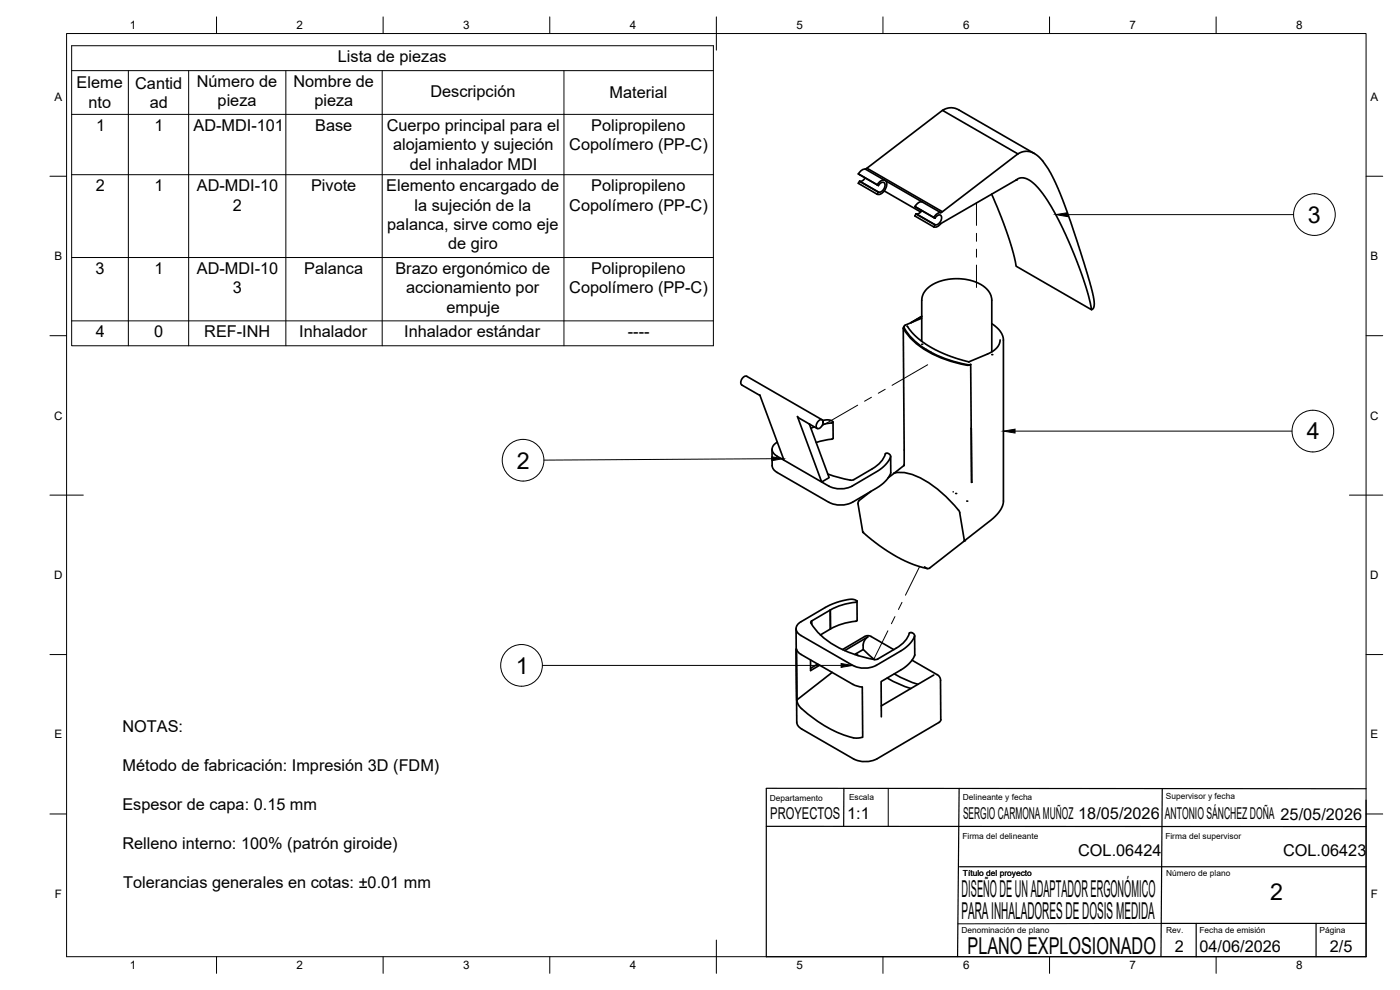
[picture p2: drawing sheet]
<svg xmlns="http://www.w3.org/2000/svg" width="420mm" height="297mm" viewBox="0 0 420 297" stroke-linecap="round" stroke-linejoin="round" font-family="sans-serif">
<!-- layer: Visible -->
<g fill="none" stroke="#000" stroke-width=".51">
<path d="M282.9 33.1l-23.2 17.6M258 54.4l5.6 3.2M258 54.4l-.4 .6 5.6 3.3M258 52.4l-.4-.2 6 3.5M259.7 53.4l-.3 .4a1.23 1.23 0 0 1-1.4 .5M259.7 50.7l17 9.8M259.7 50.7l-1.1 .3-1 1.2M260.2 50.5l22.6 13M263.6 57.6l-.4 .7M263.6 55.7l.3-.5a.93 .93 0 0 1 1.4-.4 .93 .93 0 0 1 .2 1.4l-.5 .9a1.22 1.22 0 0 1-1.3 .5M265.4 57.3l10.9 6.3M265.4 57.3a2 2 0 0 1-2.1 1"/>
<path d="M265.4 54l-.7 .1-.8 .5-.6 .8 .3 .3M265.9 54.3a2.7 2.7 0 0 1-.5 3M297.6 58.3l2.8 6.7 2.2 5.9 1.6 5.2 .7 3.8 22.7 13-1.1-4.8-1.7-5.3-2.5-6.6-3.3-7.5-2.8-5.5-2.5-4-2.6-3.3-2.2-1.9-1.7-.6-1.6 .2-23.3 13.5a1.98 1.98 0 0 1-2.1 1M305.5 46.2l1.3-.6 1.4-.2 1.4 .3 1.5 .8 1.5 1.4 1.9 2.7 2.3 4.3 4.4 11.3 5.9 18.6 1.3 6.1-.2 1.5-.6 .5M305.5 46.2l-23.2 17.6M310.4 46.1l-23-13.3-2.2-.5-1.2 .3-1.1 .5 22.6 13.1M274.6 62l6 3.5-.4-.3 .7-.8 .7-.5 .8-.1M274.6 62l.4 .2M274.9 64.2l5.7 3.2M275 64.2l-.4 .6 5.6 3.3M275 64.2l5.6 3.2M276.6 63.2l-.3 .4a1.23 1.23 0 0 1-1.3 .5"/>
<path d="M276.7 60.5l-1.1 .3-1 1.2M276.7 60.5l5.6 3.3M280.6 67.4l-.4 .7M280.6 65.5l.3-.5a.93 .93 0 0 1 1.4-.4 .93 .93 0 0 1 .2 1.4l-.5 .9a1.22 1.22 0 0 1-1.4 .5M271.1 98.4l.3 41.1-3 2.5M271.4 97.9v.5M271.4 98.1v.4M271.4 98l-.3 .4a21.6 21.6 0 0 0 12.3 9.4l6.8 1.8 1.1-.2 .2 18.8M271.4 98h.1M271.4 97.9h.1M271.4 98.5a19.6 19.6 0 0 0 8.1 7.2M271.4 98.1h.1"/>
<path d="M272.2 97.9l3 3.3 3.7 2.7 5.6 2.7 6.3 2M273.4 96.8l3.2-1.9-3.3 1.9M276.6 95.5l-4.9 2-.3 .4M297.6 97.1l1.6 1.2 1 1.1 .7 1.3 .2 1.1v49.1l-.8 2.1-1.6 1.9-9.3 7.3M222.6 115.5l5.5 3.2M222.6 115.5a1.73 1.73 0 0 1 1.5-2.6l22.6 13.1M228 118.5l7.3 19.6 11.3 6.5-7.3-19.6 5.9 3.6M276.6 102.4v-12.3l.3-1.5 .6-1.1 1.7-1.7 3.1-1.5 3.9-.7 3.3 .2 2.9 .6 2.4 1.2 1.8 1.6 .8 1.5 .2 1.2v15.7M279.4 105.7a34.3 34.3 0 0 0 11.6 3.7l.3-.1M290.8 108.6h.1M300.1 102l-.5 1.9-1.5 1.4-7.3 3.3M231.7 134.8l.1 5.3 .9 1.3 16.1 9.3"/>
<path d="M233.3 132.7a2.2 2.2 0 0 0-1.6 2 2.2 2.2 0 0 0 1.5 2.1l2.1 1.3M242.9 127.2l5.9 16.1-2.2 1.3a8.6 8.6 0 0 0 8.5 1.5l.7-.3M243 127.3h-.1M244.4 128.1l-1 .4M245.7 126.3a.77 .77 0 0 1 1.3 0 1.95 1.95 0 0 1-1.6 2.3 1.42 1.42 0 0 1 .3-2.3zM246.9 126.2l1.2-.2 1.1 .1 .8 .4-.4 .4M249.6 126.9l-2.7 .4M250 126.6v5l-5 1.2M265.7 136.2l.4-.2 .5 .1 .5 .4 .2 .5-.7 1.4-1.4 1.6-2 1.4-7.4 4.4M265.7 136.2a8 8 0 0 1-3.9 4.5l-6.1 3.4-3.1-.6-4.1-1.3M267.3 136.9v5l-1 1.8-2.5 2.3-8 4.7a7.8 7.8 0 0 1-7 0M291.5 128.4l.1 16.3"/>
<path d="M291.5 128.4v.1M258.9 159.6l.3 .1M259 159.7l5.2 4.2 4.7 3 5.1 2.4 4.3 1.3M261.4 147.4l-3.5 2.8-.4 .7 1.4 8.7M268.4 142h.1M268.4 141.9a13.2 13.2 0 0 1 9.7 2.6 34.2 34.2 0 0 1 9.9 9.3l1.4 8.5-10.4 8.2-.7 .1-.8-.5M268.4 142l-1.9 1.4M286.1 147.6h.1M291.6 144.7h.1M238.9 188.6l.2 28.1 .3 .9 1.2 1.1 15.5 9a7.8 7.8 0 0 0 7.1 0M240.4 186.6a2.18 2.18 0 0 0-1.5 2 2.18 2.18 0 0 0 1.5 2.1l15.5 9a7.8 7.8 0 0 0 7.1-.1M243.2 198l.1 3.2 2.7-1.6"/>
<path d="M243.6 186.3v1M243.6 186.3l-.3 .4a21.6 21.6 0 0 0 12.3 9.4l3.3 1 4 .8 6.1-3.4a8.5 8.5 0 0 0 4-4.6h.9l.5 .5 .1 .5-.7 1.3-1.2 1.4-2.2 1.7-7.4 4.3M245.4 199.2l-2.1 1.3M249.2 183v5.7l-3 1.8M249.2 183l-5.6 3.3M252.8 194.9l6.7-3.9 1.2-.3 .8 .3 6.7 3.9M253.5 195.2l7-4.1-1 1.1a4.1 4.1 0 0 0-.4 2.7l-2.2 1.2M256.8 180.7l.4-.2-.2-.3-1.8-.4-4.8 1.2-2.7 1.3-7.3 4.3M256.8 180.7a19.2 19.2 0 0 0-7.6 2.3M256.9 196.1l-.3 .3M256.9 196.1l.6 .6M257.2 180.4l-.1 5.9a23.5 23.5 0 0 0-7.9 2.4v-5.7"/>
<path d="M259.1 194.9l3.3 3M273.7 198.1l7.6 4.3 .8 .9 .2 12.9-.5 .6-18.6 10.9M274.5 190.8v5.8l-1 1.7-2.3 2.2-6.8 4 .1 10.6M239.1 210l-.1-15.3 .3 .7 1.1 1 15.6 8.9 1.3 .6 1.5 .2 .1 15.1-1.4 .3-1.4-.1M239.1 210l.4 1.2 .6 .9a38.8 38.8 0 0 0 16 9.3M239.1 210h.1M249.7 201.7l-10.6 8.3M266.3 203.4l3.2 1.7 3.9 1.5M268.4 202.2l3.2 1.7 3.9 1.4M280.2 202.5l-15.7 9.3"/>
</g>
<g fill="#000">
<circle cx="304.9" cy="54" r=".25"/>
<circle cx="276.6" cy="103.3" r=".25"/>
<circle cx="297.6" cy="106.4" r=".25"/>
<circle cx="301.1" cy="102.1" r=".25"/>
<circle cx="286.8" cy="148.1" r=".25"/>
<circle cx="290.1" cy="150.4" r=".25"/>
<circle cx="289.4" cy="162.2" r=".25"/>
</g>
<!-- layer: Tweak Trail -->
<path d="M293.1 60.9v6.7M293.1 70v2.4M293.1 74.8v2.4M293.1 79.5v6.8M261.5 119.2l-2 1.2M265.7 116.8l-2.1 1.2M278.4 109.4l-10.7 6.2M257.4 121.6l-10.7 6.1M276 170l-4.3 8.6M266.5 189.3l-4.3 8.6M268.6 185l-1.1 2.1M270.7 180.7l-1.1 2.2" fill="none" stroke="#000" stroke-width=".3"/>
<!-- layer: BORDER -->
<g fill="none" stroke="#000" stroke-width=".3">
<path d="M20 10.1h390v276.9h-390zM65 5.1v5M115 5.1v5M165 5.1v5M215 5.1v10M265 5.1v5M315 5.1v5M365 5.1v5M15 52.9h5M410 52.9h5M15 100.7h5M410 100.7h5"/>
<path d="M15 148.6h10M405 148.6h10M15 196.4h5M410 196.4h5M15 244.2h5M410 244.2h5M65 287v5M115 287v5M165 287v5M215 282.1v9.9M265 287v5M315 287v5"/>
<path d="M365 287v5"/>
</g>
<!-- layer: TITLEBLOCK -->
<path d="M230 236.6v50.4h180v-46.9M230 236.5l180 .2M253.3 236.5l-.1 11.5M287.8 236.6l-.4 50.4M348.8 236.6l-.4 50.4M230 247.9l180 .1M288 260.1h122M348.5 277.1h61.5M359 277.1v9.9M395 277.1v9.9" fill="none" stroke="#000" stroke-width=".36"/>
<path d="M266.6 236.5v11.5M348.5 277.1l-61 .1" fill="none" stroke="#000" stroke-width=".3"/>
<!-- layer: Custom Tables -->
<path d="M21.5 13.7h192.6v90h-192.6zM21.5 21.2h192.6M21.5 34.3h192.6M38.5 21.2v82.5M56.6 21.2v82.5M85.8 21.2v82.5M114.7 21.2v82.5M169.2 21.2v82.5M21.5 52.4h192.6M21.5 77.3h192.6M21.5 96.3h192.6" fill="none" stroke="#000" stroke-width=".3"/>
<!-- layer: Balloons -->
<g fill="none" stroke="#000" stroke-width=".3">
<circle cx="394.5" cy="64.4" r="6.3"/>
<circle cx="157" cy="138.1" r="6.3"/>
<circle cx="394" cy="129.3" r="6.3"/>
<circle cx="156.5" cy="199.6" r="6.3"/>
</g>
<!-- layer: 0 -->
<path d="M316.8 64.4l3.5-.6v1.2zM231.6 137.1l3.5 .5-3.5 .6zM301.1 129.4l3.5-.6v1.1zM252.4 199.1l3.5 .6-3.5 .5z" fill="#000" stroke="#000" stroke-width=".3"/>
<path d="M320.3 64.4h67.9M231.6 137.6l-68.4 .5M304.6 129.4h83.2M162.8 199.7h89.6" fill="none" stroke="#000" stroke-width=".3"/>
<g font-size="7">
<text x="392.5" y="66.9">3</text>
<text x="392.2" y="131.9">4</text>
<text x="155.1" y="140.6">2</text>
<text x="154.8" y="202.2">1</text>
<text x="288.6" y="269.2">DISEÑO DE UN ADAPTADOR ERGONÓMICO</text>
<text x="381.2" y="270">2</text>
<text x="288.5" y="275.7">PARA INHALADORES DE DOSIS MEDIDA</text>
<text x="290.4" y="286.2">PLANO EXPLOSIONADO</text>
</g>
<g font-size="4.9">
<text x="101.4" y="18.7">Lista de piezas</text>
<text x="23" y="26.6">Eleme</text>
<text x="40.6" y="26.6">Cantid</text>
<text x="59" y="26.1">Número de</text>
<text x="88.1" y="26.1">Nombre de</text>
<text x="129.2" y="29">Descripción</text>
<text x="183" y="29.5">Material</text>
<text x="26.5" y="32.4">nto</text>
<text x="44.9" y="32.4">ad</text>
<text x="65.3" y="31.9">pieza</text>
<text x="94.3" y="31.9">pieza</text>
<text x="28.9" y="39.2">1</text>
<text x="46.4" y="39.2">1</text>
<text x="58.1" y="39.2">AD-MDI-101</text>
<text x="94.6" y="39.2">Base</text>
<text x="116.1" y="39.3">Cuerpo principal para el</text>
<text x="177.4" y="39.2">Polipropileno</text>
<text x="118" y="45.1">alojamiento y sujeción</text>
<text x="170.9" y="45.1">Copolímero (PP-C)</text>
<text x="123" y="51">del inhalador MDI</text>
<text x="28.7" y="57.3">2</text>
<text x="46.4" y="57.3">1</text>
<text x="59.1" y="57.3">AD-MDI-10</text>
<text x="93.4" y="57.3">Pivote</text>
<text x="115.9" y="57.3">Elemento encargado de</text>
<text x="177.4" y="57.3">Polipropileno</text>
<text x="69.9" y="63.2">2</text>
<text x="124.4" y="63.2">la sujeción de la</text>
<text x="170.9" y="63.2">Copolímero (PP-C)</text>
<text x="116.2" y="69">palanca, sirve como eje</text>
<text x="134.5" y="74.8">de giro</text>
<text x="28.7" y="82.2">3</text>
<text x="46.4" y="82.2">1</text>
<text x="59.1" y="82.2">AD-MDI-10</text>
<text x="91.3" y="82.2">Palanca</text>
<text x="118.7" y="82.2">Brazo ergonómico de</text>
<text x="177.4" y="82.2">Polipropileno</text>
<text x="69.8" y="88">3</text>
<text x="121.9" y="88">accionamiento por</text>
<text x="170.9" y="88.1">Copolímero (PP-C)</text>
<text x="134" y="93.9">empuje</text>
<text x="28.7" y="101.2">4</text>
<text x="46.2" y="101.2">0</text>
<text x="61.3" y="101.2">REF-INH</text>
<text x="89.8" y="101.2">Inhalador</text>
<text x="121.3" y="101.2">Inhalador estándar</text>
<text x="188.4" y="101.2">----</text>
<text x="36.7" y="219.6">NOTAS:</text>
<text x="36.8" y="231.4">Método de fabricación: Impresión 3D (FDM)</text>
<text x="36.7" y="243">Espesor de capa: 0.15 mm</text>
<text x="231.2" y="245.8">PROYECTOS 1:1</text>
<text x="289" y="245.9">SERGIO CARMONA MUÑOZ 18/05/2026 ANTONIO SÁNCHEZ DOÑA 25/05/2026</text>
<text x="36.7" y="254.8">Relleno interno: 100% (patrón giroide)</text>
<text x="323.6" y="256.7">COL.06424</text>
<text x="385.1" y="256.9">COL.06423</text>
<text x="37" y="266.4">Tolerancias generales en cotas: ±0.01 mm</text>
<text x="352.6" y="285.7">2</text>
<text x="360" y="285.5">04/06/2026</text>
<text x="399.1" y="285.7">2/5</text>
</g>
<g font-size="3.5">
<text x="39" y="8.8">1</text>
<text x="89" y="8.8">2</text>
<text x="139" y="8.8">3</text>
<text x="189" y="8.8">4</text>
<text x="239" y="8.8">5</text>
<text x="289" y="8.8">6</text>
<text x="339" y="8.8">7</text>
<text x="389" y="8.8">8</text>
<text x="16.3" y="30.2">A</text>
<text x="411.3" y="30.2">A</text>
<text x="16.3" y="78">B</text>
<text x="411.3" y="78">B</text>
<text x="16.2" y="125.9">C</text>
<text x="411.2" y="125.9">C</text>
<text x="16.2" y="173.7">D</text>
<text x="411.2" y="173.7">D</text>
<text x="16.3" y="221.6">E</text>
<text x="411.3" y="221.6">E</text>
<text x="16.4" y="269.4">F</text>
<text x="411.4" y="269.4">F</text>
<text x="39" y="290.8">1</text>
<text x="89" y="290.8">2</text>
<text x="139" y="290.8">3</text>
<text x="189" y="290.8">4</text>
<text x="239" y="290.8">5</text>
<text x="289" y="290.8">6</text>
<text x="339" y="290.8">7</text>
<text x="389" y="290.8">8</text>
</g>
<g font-size="2.5">
<text x="349.9" y="239.9">Supervisor y fecha</text>
<text x="231" y="240.2">Departamento</text>
<text x="254.8" y="240">Escala</text>
<text x="289" y="240.1">Delineante y fecha</text>
<text x="288.9" y="251.6">Firma del delineante</text>
<text x="349.7" y="251.6">Firma del supervisor</text>
<text x="289" y="262.9">Título del proyecto</text>
<text x="350" y="262.9">Número de plano</text>
<text x="288.5" y="279.9">Denominación de plano</text>
<text x="350" y="279.9">Rev.</text>
<text x="360" y="279.9">Fecha de emisión</text>
<text x="396" y="279.9">Página</text>
</g>
</svg>
